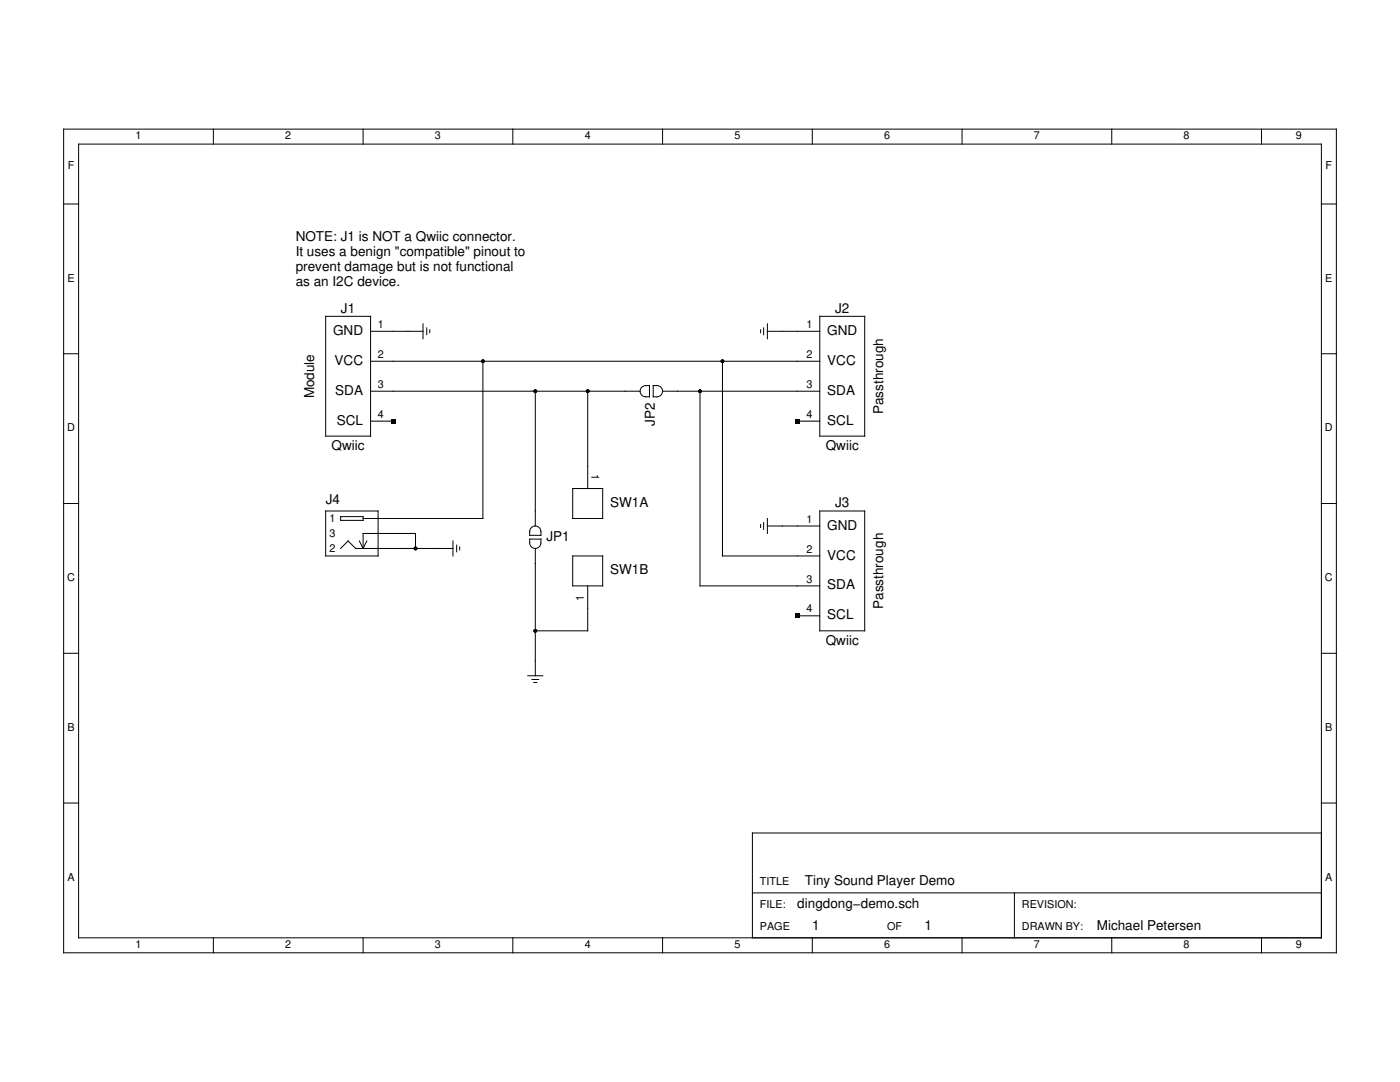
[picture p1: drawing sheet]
<svg xmlns="http://www.w3.org/2000/svg" width="279mm" height="216mm" viewBox="0 0 279 216" stroke-linecap="round" stroke-linejoin="round" font-family="sans-serif">
<g fill="none" stroke="#000" stroke-width=".2">
<path d="M12.7 25.8h254v164.3h-254zM15.7 28.8h248v158.3h-248zM42.6 25.8v3M72.5 25.8v3M102.3 25.8v3M132.2 25.8v3M162.1 25.8v3M192 25.8v3M221.9 25.8v3M251.8 25.8v3M12.7 40.7h3M263.7 40.7h3"/>
<path d="M12.7 70.6h3M65 63.1h9v23.9h-9zM74 66.1h10.4M74 72.1h89.6M74 78.1h53.7M84.4 64.6v3M85.2 65.4v1.4M85.8 65.8v.6M96.4 72.1v31.4h-23.9M106.8 78.1v26.9M117.3 78.1v19.4M128.2 77.2l.7-.3h.7v2.3a1.3 1.3 0 0 1-1.3-.2 1.3 1.3 0 0 1-.5-1.3z"/>
<path d="M130.4 76.9a1.3 1.3 0 0 1 1.3 .2 1.3 1.3 0 0 1 .5 1.3 1.39 1.39 0 0 1-1.8 .8zM132.2 78.1h31.4M139.7 78.1v38.8h23.9M144.2 72.1v38.8h19.4M151.8 65.8v.6M152.4 65.4v1.4M153.1 66.1h10.5M153.1 64.6v3M163.6 63.1h9v23.9h-9zM263.7 70.6h3M74 84h4.4M114.3 97.5h6v6h-6z"/>
<path d="M159.1 84h4.5M12.7 100.5h3M65 102h10.5v8.9h-10.5zM68 103.1h4.5v.7h-4.5zM68 109.4l1.5-1.5 1.5 1.5h19.4M71.7 107.9l.8 1.5M72.5 109.4v-3h10.4v3M73.2 107.9l-.7 1.5M90.4 107.9v3M91.1 108.8v1.3M91.7 109.1v.6M105.7 107.6h2.3a1.3 1.3 0 0 1-.2 1.3 1.3 1.3 0 0 1-1.3 .5 1.39 1.39 0 0 1-.8-1.8z"/>
<path d="M106.2 105.2a1.12 1.12 0 0 1 1.1-.1 1.12 1.12 0 0 1 .7 1v.7h-2.3a1.57 1.57 0 0 1 .5-1.6zM106.8 109.4v25.4M114.3 110.9h6v6h-6zM117.3 116.9v9h-10.5M151.8 104.7v.6M152.4 104.3v1.3M153.1 103.5v2.9M153.1 105h10.5M163.6 102h9v23.9h-9zM263.7 100.5h3M12.7 130.4h3M105.3 134.8h3"/>
<path d="M106.2 135.6h1.3M106.5 136.2h.6M159.1 122.9h4.5M263.7 130.4h3M12.7 160.2h3M150.2 178.2h113.5M202.5 178.2v8.9M263.7 166.2h-113.5v20.9M263.7 160.2h3M42.6 187.1v3M72.5 187.1v3M102.3 187.1v3"/>
<path d="M132.2 187.1v3M162.1 187.1v3M192 187.1v3M221.9 187.1v3M251.8 187.1v3"/>
</g>
<g fill="#000">
<path d="M78 83.6h.9v.9h-.9zM158.7 83.6h.9v.9h-.9zM158.7 122.4h.9v.9h-.9z"/>
<circle cx="96.4" cy="72.1" r=".37"/>
<circle cx="106.8" cy="78.1" r=".37"/>
<circle cx="117.3" cy="78.1" r=".37"/>
<circle cx="139.7" cy="78.1" r=".37"/>
<circle cx="144.2" cy="72.1" r=".37"/>
<circle cx="82.9" cy="109.4" r=".37"/>
<circle cx="106.8" cy="125.9" r=".37"/>
</g>
<g font-size="2.7">
<text x="59" y="48.1">NOTE: J1 is NOT a Qwiic connector.</text>
<text x="59" y="51.1">It uses a benign &quot;compatible&quot; pinout to</text>
<text x="59" y="54.1">prevent damage but is not functional</text>
<text x="59" y="57.1">as an I2C device.</text>
<text x="68.1" y="62.4">J1</text>
<text x="166.7" y="62.4">J2</text>
<text x="66.5" y="66.8">GND</text>
<text x="165.1" y="66.8">GND</text>
<text x="66.8" y="72.8">VCC</text>
<text x="165.1" y="72.8">VCC</text>
<text x="62.7" y="79.5" transform="rotate(-90 62.7 79.5)">Module</text>
<text x="66.9" y="78.8">SDA</text>
<text x="165.1" y="78.8">SDA</text>
<text x="176.3" y="82.6" transform="rotate(-90 176.3 82.6)">Passthrough</text>
<text x="66.2" y="89.8">Qwiic</text>
<text x="67.2" y="84.7">SCL</text>
<text x="130.7" y="84.9" transform="rotate(-90 130.7 84.9)">JP2</text>
<text x="164.8" y="89.8">Qwiic</text>
<text x="165.1" y="84.8">SCL</text>
<text x="65" y="100.5">J4</text>
<text x="121.8" y="101.2">SW1A</text>
<text x="166.7" y="101.2">J3</text>
<text x="109.1" y="107.9">JP1</text>
<text x="165.1" y="105.7">GND</text>
<text x="165.1" y="111.6">VCC</text>
<text x="121.8" y="114.6">SW1B</text>
<text x="165.1" y="117.6">SDA</text>
<text x="165.1" y="123.6">SCL</text>
<text x="176.3" y="121.5" transform="rotate(-90 176.3 121.5)">Passthrough</text>
<text x="164.8" y="128.6">Qwiic</text>
<text x="160.6" y="176.7">Tiny Sound Player Demo</text>
<text x="159.1" y="181.2">dingdong−demo.sch</text>
<text x="162.1" y="185.6">1</text>
<text x="184.5" y="185.6">1</text>
<text x="218.9" y="185.6">Michael Petersen</text>
</g>
<g font-size="2.2">
<text x="27" y="27.8">1</text>
<text x="56.9" y="27.8">2</text>
<text x="86.8" y="27.8">3</text>
<text x="116.7" y="27.8">4</text>
<text x="146.6" y="27.8">5</text>
<text x="176.5" y="27.8">6</text>
<text x="206.3" y="27.8">7</text>
<text x="236.2" y="27.8">8</text>
<text x="258.6" y="27.8">9</text>
<text x="13.5" y="33.8">F</text>
<text x="264.5" y="33.8">F</text>
<text x="13.5" y="56.2">E</text>
<text x="264.5" y="56.2">E</text>
<text x="75.4" y="65.4">1</text>
<text x="161" y="65.4">1</text>
<text x="75.4" y="71.4">2</text>
<text x="161" y="71.4">2</text>
<text x="75.4" y="77.4">3</text>
<text x="161" y="77.4">3</text>
<text x="75.4" y="83.4">4</text>
<text x="161" y="83.4">4</text>
<text x="13.4" y="86.1">D</text>
<text x="264.4" y="86.1">D</text>
<text x="118" y="94.5" transform="rotate(90 118 94.5)">1</text>
<text x="65.7" y="104.2">1</text>
<text x="65.7" y="107.2">3</text>
<text x="161" y="104.3">1</text>
<text x="65.7" y="110.2">2</text>
<text x="161" y="110.3">2</text>
<text x="13.4" y="116">C</text>
<text x="116.5" y="119.9" transform="rotate(-90 116.5 119.9)">1</text>
<text x="161" y="116.2">3</text>
<text x="264.4" y="116">C</text>
<text x="161" y="122.2">4</text>
<text x="13.5" y="145.9">B</text>
<text x="264.5" y="145.9">B</text>
<text x="13.5" y="175.7">A</text>
<text x="151.7" y="176.7">TITLE</text>
<text x="264.5" y="175.7">A</text>
<text x="151.7" y="181.2">FILE:</text>
<text x="151.7" y="185.6">PAGE</text>
<text x="177.1" y="185.6">OF</text>
<text x="203.9" y="181.2">REVISION:</text>
<text x="203.9" y="185.6">DRAWN BY:</text>
<text x="27" y="189.2">1</text>
<text x="56.9" y="189.2">2</text>
<text x="86.8" y="189.2">3</text>
<text x="116.7" y="189.2">4</text>
<text x="146.6" y="189.2">5</text>
<text x="176.5" y="189.2">6</text>
<text x="206.3" y="189.2">7</text>
<text x="236.2" y="189.2">8</text>
<text x="258.6" y="189.2">9</text>
</g>
</svg>
